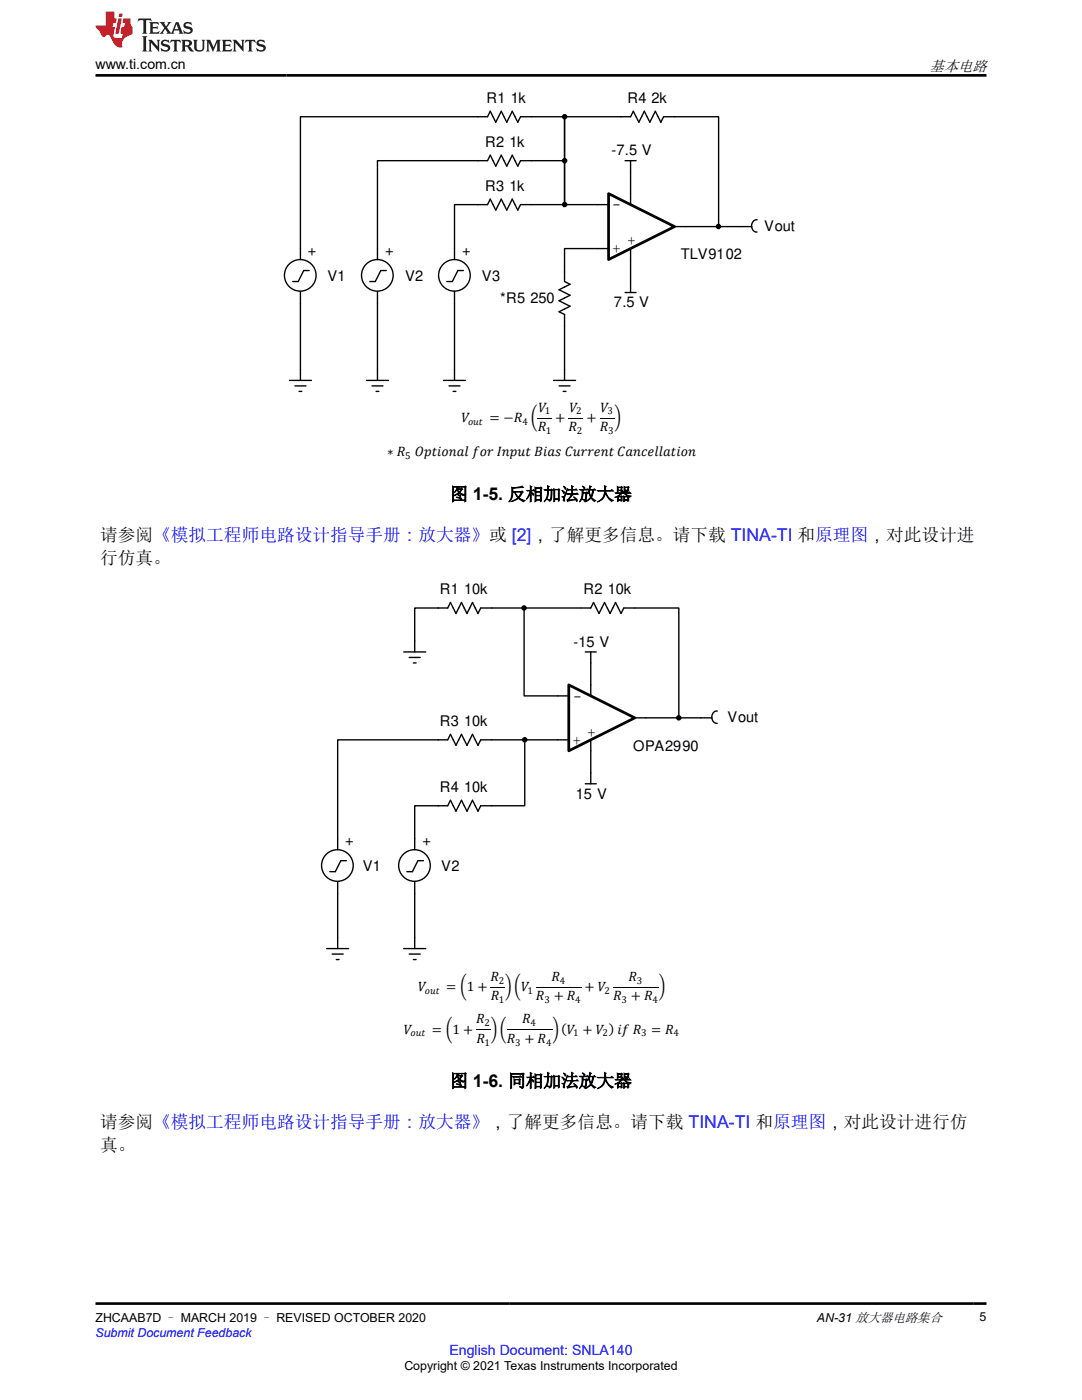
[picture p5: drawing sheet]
<svg xmlns="http://www.w3.org/2000/svg" width="216mm" height="279mm" viewBox="0 0 216 279" stroke-linecap="round" stroke-linejoin="round" font-family="sans-serif">
<g fill="#000">
<circle cx="112.7" cy="32.1" r=".41"/>
<circle cx="112.7" cy="40.8" r=".41"/>
<circle cx="143.4" cy="45.2" r=".41"/>
</g>
<g fill="none" stroke="#000" stroke-width=".27">
<path d="M95.4 32.1h1.9l.5-1.1 1.1 2.2 1.1-2.2 1.1 2.2 1.1-2.2 1.1 2.2 .6-1.1h2.2M95.4 23.3h1.9l.5-1.1 1.1 2.2 1.1-2.2 1.1 2.2 1.1-2.2 1.1 2.2 .6-1.1h2.2M123.9 23.3h1.9l.6-1.1 1.1 2.2 1.1-2.2 1.1 2.2 1.1-2.2 1.1 2.2 .5-1.1h2.2M124.7 32.1h2.2M125.8 32.1v2.2M125.8 38.6v2.2M59.9 49.6v2.2M59.9 58.2v2.4M61.7 54h-1.1l-1.1 2.2h-1.1M75.3 49.6v2.2M75.3 58.2v2.4M77.1 54h-1.1l-1.1 2.2h-1.1"/>
<path d="M90.7 49.6v2.2M90.7 58.1v2.5M92.5 54h-1.1l-1.1 2.2h-1.1M95.4 40.8h1.9l.5-1.1 1.1 2.2 1.1-2.2 1.1 2.2 1.1-2.2 1.1 2.2 .6-1.1h2.2M112.6 54.3v1.9l1.1 .5-2.1 1.1 2.1 1.1-2.1 1.1 2.1 1.1-2.1 1.1 1 .6v2.2M119.2 40.8h2.2M119.2 49.6h2.2M124.7 58.4h2.2M125.8 49.6v2.2M125.8 56.2v2.2M134.6 45.2h2.2M147.8 45.2h2.2"/>
<path d="M151.1 43.9a1.23 1.23 0 0 0-1.1 1.2 1.23 1.23 0 0 0 1 1.2M57.8 75.9h4.3M58.9 77h2.1M59.7 78.1h.5M59.9 73.7v2.2M73.1 75.9h4.4M74.2 77h2.2M75 78.1h.6M75.3 73.7v2.2M88.5 75.9h4.4M89.6 77h2.2M90.4 78.1h.6"/>
<path d="M90.7 73.7v2.2M110.5 75.9h4.3M111.6 77h2.1M112.4 78.1h.5M112.6 73.7v2.2"/>
<circle cx="112.7" cy="32.1" r=".41"/>
<circle cx="59.9" cy="55" r="3.2"/>
<circle cx="75.3" cy="55" r="3.2"/>
<circle cx="90.7" cy="55" r="3.2"/>
<circle cx="112.7" cy="40.8" r=".41"/>
<circle cx="143.4" cy="45.2" r=".41"/>
</g>
<path d="M121.4 38.6l13.2 6.6-13.2 6.6z" fill="#fff"/>
<path d="M121.4 38.6l13.2 6.6-13.2 6.6z" fill="none" stroke="#000" stroke-width=".55"/>
<g fill="none" stroke="#000" stroke-width=".27">
<path d="M95.4 23.3h-35.5v26.3M95.4 32.1h-20.1v17.5M106.1 23.3h6.5v8.8M106.1 32.1h6.5M112.6 32.1v8.7M124 23.3h-11.4v8.8M125.8 34.3v4.3M134.6 23.3h8.8v21.9M95.4 40.8h-4.7v8.8M106.1 40.8h13.1M119.2 49.6h-6.6v4.7M125.8 51.8v4.4"/>
<path d="M136.8 45.2h11M59.9 60.6v13.1M75.3 60.6v13.1M90.7 60.6v13.1M112.6 65v8.7M80.6 130.1h4.3M81.7 131.2h2.1M82.5 132.3h.5M82.7 127.9v2.2M87.4 121.3h1.9l.6-1.1 1.1 2.2 1.1-2.2 1.1 2.2 1.1-2.2 1.1 2.2 .5-1.1h2.2M111.3 138.9h2.2M116 121.3h1.9l.5-1.1 1.1 2.2 1.1-2.2 1.1 2.2 1.1-2.2 1.1 2.2 .6-1.1h2.2"/>
<path d="M116.8 130.1h2.2M117.9 130.1v2.2M117.9 136.7v2.2M87.4 147.7h1.9l.6-1.1 1.1 2.1 1.1-2.1 1.1 2.1 1.1-2.1 1.1 2.1 .5-1h2.2M111.3 147.7h2.2M116.8 156.4h2.2M117.9 147.7v2.1M117.9 154.2v2.2M126.7 143.3h2.2M139.8 143.3h2.2M142 143.3a1.02 1.02 0 0 0 1.1 1.1M143.1 141.9a1.11 1.11 0 0 0-1.1 1.4"/>
<path d="M67.4 167.4v2.2M67.4 176v2.3M69.1 171.8h-1.1l-1.1 2.2h-1.1M82.7 167.4v2.2M82.7 176v2.3M84.5 171.8h-1.1l-1.1 2.2h-1.1M87.4 160.8h1.9l.6-1.1 1.1 2.2 1.1-2.2 1.1 2.2 1.1-2.2 1.1 2.2 .5-1.1h2.2M65.2 189.3h4.4M66.3 190.4h2.2M67.1 191.5h.6M67.4 187.1v2.2M80.6 189.3h4.3"/>
<path d="M81.7 190.4h2.1M82.5 191.5h.5M82.7 187.1v2.2"/>
<circle cx="112.7" cy="23.3" r=".41"/>
<circle cx="104.6" cy="121.3" r=".41"/>
<circle cx="104.7" cy="147.6" r=".41"/>
<circle cx="135.4" cy="143.3" r=".41"/>
<circle cx="67.3" cy="172.7" r="3.2"/>
<circle cx="82.7" cy="172.7" r="3.2"/>
</g>
<g fill="#000">
<circle cx="112.7" cy="23.3" r=".41"/>
<circle cx="104.6" cy="121.3" r=".41"/>
<circle cx="104.7" cy="147.6" r=".41"/>
<circle cx="135.4" cy="143.3" r=".41"/>
</g>
<path d="M107.3 83.4h2.9M113.4 83.4h3M119.7 83.4h2.9" fill="none" stroke="#000" stroke-width=".2"/>
<path d="M113.5 136.7l13.2 6.6-13.2 6.5z" fill="#fff"/>
<path d="M113.5 136.7l13.2 6.6-13.2 6.5z" fill="none" stroke="#000" stroke-width=".55"/>
<g fill="none" stroke="#000" stroke-width=".27">
<path d="M87.5 121.3h-4.8v6.6M98.1 121.3h17.8M104.6 121.3v17.6h6.7M117.9 132.3v4.4M126.7 121.3h8.7v22M87.5 147.7h-20.1v19.7M98.1 147.7h13.2M104.7 147.7v13.1h-6.6M117.9 149.8v4.4M128.9 143.3h10.9M67.4 178.3v8.8M82.7 178.3v8.8"/>
<path d="M87.5 160.8h-4.8v6.6"/>
</g>
<path d="M97.9 197h2.9M106.9 197h9.2M122.3 197h9.1M95 205.5h2.9M101.1 205.5h9.1" fill="none" stroke="#000" stroke-width=".2"/>
<path d="M27.7 3.7l-.2 .6 .5-.3h.6v.2v2.2l-.2 .3h1l-.2-.3v-2.2v-.2h.5l.5 .3-.1-.6zM29.8 4.4l.2 .4v1.6l-.2 .3h1.9l.1-.6a1.08 1.08 0 0 1-1.3 .2v-.6h.6l.4 .1v-.6l-.4 .2h-.6v-.6l.2-.1a1 1 0 0 1 1 .3l-.1-.6zM31.8 4.4l1 1.2-1 1.1h.9l-.2-.2 .4-.7 .5 .7-.2 .2h1.6l-.2-.2 .1-.4h1l.1 .4-.1 .2h.9l-.2-.3-.8-2h-.5l-1 2.2-.8-1.1 .9-1.1h-.8l.2 .2-.5 .7-.3-.7 .1-.2zM35.2 4.8l.4 1h-.8zM36.8 4.6a.65 .65 0 0 0-.2 .7 .65 .65 0 0 0 .6 .4l.7 .2 .1 .2a.79 .79 0 0 1-.7 .4 .79 .79 0 0 1-.7-.5l.1 .7 .2-.1a.93 .93 0 0 0 1.1 .1 .93 .93 0 0 0 .4-.9 1.46 1.46 0 0 0-1.2-.6l-.1-.4a1.09 1.09 0 0 1 1.2 .2l-.2-.6-.1 .1-.6-.1zM28.4 7.2l.2 .4v2.3l-.2 .4h1l-.2-.4v-2.3l.2-.4zM29.6 7.9l.2 .4v1.6l-.2 .4h.8l-.3-.4v-1.4l1.7 1.8v-2l.2-.4h-.8l.2 .3 .1 1.1-1.2-1.4zM32.3 8.1a.65 .65 0 0 0-.2 .7 .65 .65 0 0 0 .7 .4l.6 .2 .1 .3a.79 .79 0 0 1-.7 .3 .79 .79 0 0 1-.7-.5l.1 .8 .2-.1a.93 .93 0 0 0 1.1 0 .93 .93 0 0 0 .4-.9 1.46 1.46 0 0 0-1.2-.6l-.1-.4a1.09 1.09 0 0 1 1.2 .2l-.2-.6-.1 .1-.6-.1zM34.1 7.9l-.1 .7a.63 .63 0 0 1 .7-.4l.1 1.7-.3 .4h1l-.2-.4v-1.7a.66 .66 0 0 1 .8 .4l-.1-.7zM36.2 7.9l.2 .4v1.6l-.2 .4h.9l-.2-.2v-.8l.5 .1 .1 .1a.79 .79 0 0 0 1.2 .7l-1-1a.61 .61 0 0 0 .6-.6 .61 .61 0 0 0-.5-.6zM36.9 8.3l.2-.1a.47 .47 0 0 1 .5 .1 .47 .47 0 0 1 .1 .5l-.2 .2h-.6zM38.5 7.9l.2 .3a2.27 2.27 0 0 0 .4 1.9 1.04 1.04 0 0 0 1.7-.6v-1.3l.2-.3h-.8l.2 .4v1.2a.6 .6 0 0 1-.6 .5 .6 .6 0 0 1-.6-.5v-1.2l.3-.4zM41.1 7.9l.2 .4v1.6l-.2 .4h.7l-.2-.4v-1.5l.9 1.9 .8-1.9v1.5l-.2 .4h1l-.3-.4v-1.6l.3-.4h-.8l-.7 1.6-.7-1.6zM44.3 7.9l.2 .4v1.6l-.2 .4h1.9l.1-.6a1.09 1.09 0 0 1-1.3 .1v-.6h.6l.4 .2v-.7l-.4 .2h-.6v-.5l.2-.2a1.01 1.01 0 0 1 1 .3l-.1-.6zM46.4 7.9l.3 .4v1.6l-.3 .4h.8l-.2-.4v-1.4l1.6 1.8v-2l.2-.4h-.7l.2 .3v1.1l-1.2-1.4zM49 7.9l-.1 .7a.63 .63 0 0 1 .8-.4v1.7l-.3 .4h1l-.2-.4v-1.7a.66 .66 0 0 1 .8 .4l-.1-.7zM51.4 8.1a.65 .65 0 0 0-.2 .7 .65 .65 0 0 0 .6 .4l.6 .2 .2 .3a.79 .79 0 0 1-.8 .3 .79 .79 0 0 1-.6-.5l.1 .8 .2-.1a.93 .93 0 0 0 1 0 .93 .93 0 0 0 .5-.9 1.46 1.46 0 0 0-1.3-.6l-.1-.4a1.09 1.09 0 0 1 1.3 .2l-.2-.6-.2 .1-.5-.1z" fill="#231f20"/>
<path d="M21.1 2.3v2.8h-2.1l.1 .4 .9 .9a.95 .95 0 0 0 .9 .9 .59 .59 0 0 1 .6-.3 .59 .59 0 0 1 .5 .3l.4 .8a1.59 1.59 0 0 0 2.1 1.3 1.61 1.61 0 0 1 1-2.2l1-.4-.1-1.4a1.59 1.59 0 0 1-.4-1.7h-1.4l-.2 .9h.5l-.1 .8h-.5l-.2 1v.3h.4l-.2 .9h-.6a.73 .73 0 0 1-1.1-.6l.3-1.6h-.5l.2-.8h.5l.2-.9h-.5v-1.4zM23.6 3.7l-.6 3h.7l.6-3zM23.8 2.7l-.1 .7h.7l.1-.7z" fill="#ed1c24"/>
<path d="M19 15h177.8M19 260.2h177.8" fill="none" stroke="#000" stroke-width=".53"/>
<g font-size="3.5">
<text x="89.8" y="99.8">图 1-5. 反相加法放大器</text>
<text x="20" y="108">请参阅《模拟工程师电路设计指导手册：放大器》或 [2]，了解更多信息。请下载 TINA-TI 和原理图，对此设计进</text>
<text x="20" y="112.5">行仿真。</text>
<text x="89.8" y="216.9">图 1-6. 同相加法放大器</text>
<text x="20" y="225">请参阅《模拟工程师电路设计指导手册：放大器》，了解更多信息。请下载 TINA-TI 和原理图，对此设计进行仿</text>
<text x="20" y="229.6">真。</text>
</g>
<text font-size="3" x="185.6" y="14.1">基本电路</text>
<g font-size="2.9">
<text x="97.1" y="20.5">R1 1k</text>
<text x="125.2" y="20.5">R4 2k</text>
<text x="96.8" y="29.3">R2 1k</text>
<text x="122" y="31">-7.5 V</text>
<text x="96.8" y="38.1">R3 1k</text>
<text x="122.2" y="41.8">-</text>
<text x="152.5" y="46.2">Vout</text>
<text x="63" y="51" transform="rotate(-90 63 51)">+</text>
<text x="78.4" y="51" transform="rotate(-90 78.4 51)">+</text>
<text x="93.8" y="51" transform="rotate(-90 93.8 51)">+</text>
<text x="122.2" y="50.6">+</text>
<text x="125.1" y="48.9">+</text>
<text x="135.8" y="51.6">TLV9102</text>
<text x="65.3" y="56">V1</text>
<text x="80.8" y="56">V2</text>
<text x="96.2" y="56">V3</text>
<text x="99.8" y="60.5">*R5 250</text>
<text x="122.5" y="61.3">7.5 V</text>
<text x="87.8" y="118.6">R1 10k</text>
<text x="116.4" y="118.6">R2 10k</text>
<text x="114.4" y="129.1">-15 V</text>
<text x="114.3" y="139.8">-</text>
<text x="87.8" y="145">R3 10k</text>
<text x="114.2" y="148.6">+</text>
<text x="117.1" y="147">+</text>
<text x="126.3" y="149.9">OPA2990</text>
<text x="145.2" y="144.2">Vout</text>
<text x="87.8" y="158.2">R4 10k</text>
<text x="114.9" y="159.4">15 V</text>
<text x="70.4" y="168.8" transform="rotate(-90 70.4 168.8)">+</text>
<text x="72.4" y="173.8">V1</text>
<text x="85.8" y="168.8" transform="rotate(-90 85.8 168.8)">+</text>
<text x="88.1" y="173.8">V2</text>
</g>
<text font-size="2.8" x="19" y="13.8">www.ti.com.cn</text>
<text font-size="2.8" fill="#00f" x="89.7" y="270.4">English Document: SNLA140</text>
<g font-size="2.7">
<text x="107.5" y="82.2">8</text>
<text x="113.6" y="82.2">8</text>
<text x="119.8" y="82.2">8</text>
<text x="92.1" y="84.2">8</text>
<text x="97.7" y="84.2">= F4 l</text>
<text x="107.3" y="86.1">4</text>
<text x="110.8" y="84.2">+</text>
<text x="113.4" y="86.1">4</text>
<text x="117" y="84.2">+</text>
<text x="119.7" y="86.1">4</text>
<text x="122.6" y="84.2">p</text>
<text x="77.3" y="91.1">¤ 4</text>
<text x="82.8" y="91.1">1LPEKJ=H BKN +JLQP $E=O %QNNAJP %=J?AHH=PEKJ</text>
<text x="83.5" y="197.8">8</text>
<text x="89" y="197.8">= l1 +</text>
<text x="97.9" y="195.8">4</text>
<text x="100.8" y="197.8">pl8</text>
<text x="110" y="195.8">4</text>
<text x="116.7" y="197.8">+ 8</text>
<text x="125.4" y="195.8">4</text>
<text x="131.4" y="197.8">p</text>
<text x="97.9" y="199.6">4</text>
<text x="106.9" y="199.6">4 + 4</text>
<text x="122.3" y="199.6">4 + 4</text>
<text x="80.6" y="206.3">8</text>
<text x="86.1" y="206.3">= l1 +</text>
<text x="95" y="204.2">4</text>
<text x="95" y="208.1">4</text>
<text x="97.9" y="206.3">p l</text>
<text x="101.1" y="208.1">4 + 4</text>
<text x="104.2" y="204.2">4</text>
<text x="110.2" y="206.3">p:8 + 8 ; EB 4</text>
<text x="129.9" y="206.3">= 4</text>
</g>
<g font-size="2.5">
<text x="19" y="263.8">ZHCAAB7D – MARCH 2019 – REVISED OCTOBER 2020</text>
<text x="163" y="263.8">AN-31 放大器电路集合</text>
<text x="195.5" y="263.6">5</text>
<text x="80.7" y="273.5">Copyright © 2021 Texas Instruments Incorporated</text>
</g>
<text font-size="2.5" fill="#00f" x="19" y="266.8">Submit Document Feedback</text>
<g font-size="2">
<text x="108.7" y="82.7">1</text>
<text x="115" y="82.7">2</text>
<text x="121.2" y="82.7">3</text>
<text x="93.4" y="84.8">KQP</text>
<text x="104.2" y="84.8">4</text>
<text x="108.9" y="86.6">1</text>
<text x="115.1" y="86.6">2</text>
<text x="121.4" y="86.6">3</text>
<text x="80.9" y="91.6">5</text>
<text x="99.6" y="196.3">2</text>
<text x="111.7" y="196.3">4</text>
<text x="127.1" y="196.3">3</text>
<text x="84.8" y="198.4">KQP</text>
<text x="99.5" y="200.2">1</text>
<text x="105.2" y="198.4">1</text>
<text x="108.6" y="200.2">3</text>
<text x="114.8" y="200.2">4</text>
<text x="120.6" y="198.4">2</text>
<text x="124" y="200.2">3</text>
<text x="130.2" y="200.2">4</text>
<text x="81.9" y="206.8">KQP</text>
<text x="96.7" y="208.7">1</text>
<text x="96.7" y="204.8">2</text>
<text x="102.8" y="208.7">3</text>
<text x="105.9" y="204.8">4</text>
<text x="109" y="208.7">4</text>
<text x="114.4" y="206.8">1</text>
<text x="120.2" y="206.8">2</text>
<text x="127.9" y="206.8">3</text>
<text x="134.4" y="206.8">4</text>
</g>
</svg>
